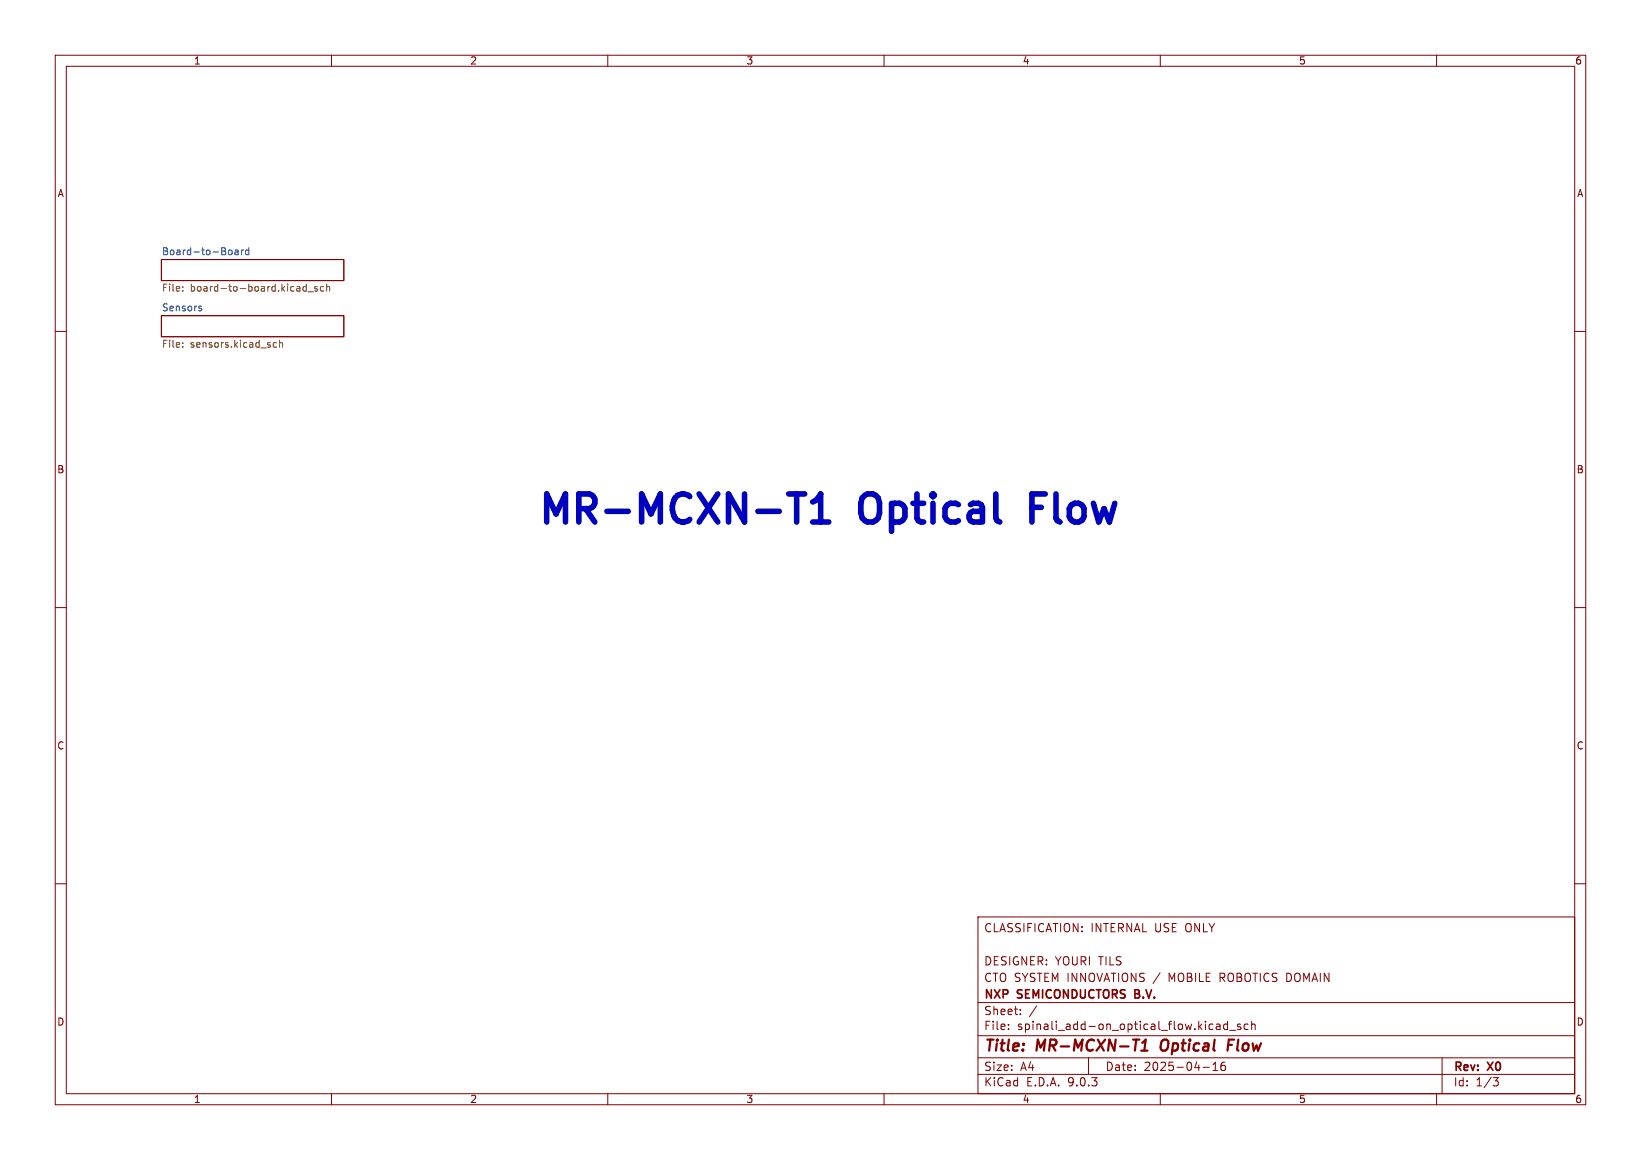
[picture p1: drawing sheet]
<svg xmlns="http://www.w3.org/2000/svg" width="297mm" height="210mm" viewBox="0 0 297 210" stroke-linecap="round" stroke-linejoin="round" font-family="sans-serif">
<g fill="none" stroke="#840000" stroke-width=".18">
<path d="M10 10h277v190h-277zM12 12h273v186h-273zM60 10v2M110 10v2M160 10v2M210 10v2M260 10v2M29.2 47h33v3.8h-33zM29.2 57.2h33v3.8h-33zM10 60h2M285 60h2M10 110h2"/>
<path d="M285 110h2M10 160h2M177 166h108v32h-108zM285 160h2M60 198v2M110 198v2M160 198v2M177 194.5h108M177 191.5h108M177 187.5h108M177 181.5h108M182.5 186.3v.1"/>
<path d="M182.5 185.5v.1M184.7 183.6v.1M184.7 182.8v.1M187.6 182.1l-1.3 2M197 191.5v3M210 198v2M217.7 193.2h1.2M219.5 193.8h.9M219.5 192.7l.5-.4v1.5M220.2 185.5h.5l.1 .9M220.2 186.3h.6M220.8 185.8l-.6 .1"/>
<path d="M221.2 192.4a1.17 1.17 0 0 0-.1 1.3h.6l.1-.5-.3-.3h-.4l-.1 .3M221.4 192.3h.3M222.2 185.5l-.5-.1-.2 .3v.4l.1 .2h.6M222.2 184.9v1.5M222.5 186.5h1.2M224.5 185.5l-.3-.1-.2 .2v.2l.5 .2v.3h-.5M225.9 185.5l-.4-.1-.3 .3v.4l.1 .2h.6M226.5 185.5l.2-.1 .4 .1 .1 .9M226.5 184.9v1.5M260 198v2M261 191.5v6.5M270.2 195.1h1l-.5 .6 .4 .1 .1 .5-.3 .3h-.4"/>
</g>
<path d="M205.1 188.2h1.1M206.5 190.2h1.2M206.7 188.8l.7-.6-.3 2M210.3 188.5a1.5 1.5 0 0 0 0 1.6M222.3 189.2h.7M223.4 188.2h-1l-.2 2" fill="none" stroke="#840000" stroke-width=".4"/>
<path d="M205.4 179.9h.5M205.9 179.2h-.5v1.5h.6" fill="none" stroke="#840000" stroke-width=".3"/>
<path d="M36.1 55.9h.3l.1 .2-.2 .2h-.2M36.1 55.4l.3 .1M41.8 45.3l.2 .2v.4l-.2 .2M42.6 45.3h.4l.1 .8M43.1 45.6h-.4l-.2 .2 .2 .3h.4M43.7 45.3v.8M44.1 45.3l-.4 .2M45 45.3h-.3l-.3 .2 .1 .6h.5M45 44.8v1.3" fill="none" stroke="#006464" stroke-width=".18"/>
<g fill="none" stroke="#725600" stroke-width=".18">
<path d="M33.1 52.6v.1M33.1 51.9v.1M55 52.6h.4M55 51.9h.4M55.4 51.4v1.3M55.7 52.8h1M57.4 51.9h-.3l-.2 .1 .1 .2 .4 .1v.3h-.5M58.6 51.9h-.4l-.2 .2 .1 .5h.5M59.1 52l.2-.1h.3l.1 .8M59.1 51.4v1.3M33.1 62.1v.1M33.1 62.7v.2"/>
<path d="M49.4 62.6l.3 .3 .4-.1M50.1 62.1l-.4-.1-.3 .3M50.6 62.1l.2-.1 .3 .1v.8M50.6 61.6v1.3"/>
</g>
<path d="M142.7 89.4h2.9M144.2 89.4v5.1M147.1 94.5h2.9M147.1 90.9l.5-.3 .5-.5 .4-.7v5.1" fill="none" stroke="#0000c2" stroke-width="1"/>
<g font-size="7.1" fill="#0000c2">
<text x="96.7" y="96.3">MR-MCXN-T1</text>
<text x="155.8" y="96.3">Optical</text>
<text x="188.6" y="96.3">Flow</text>
</g>
<g font-size="2.8" fill="#840000">
<text x="178" y="190.9">Title:</text>
<text x="187.7" y="190.9">MR-MCXN-T1</text>
<text x="210.9" y="190.9">Optical</text>
<text x="223.8" y="190.9">Flow</text>
</g>
<g font-size="2.1" fill="#840000">
<text x="178" y="169">CLASSIFICATION:</text>
<text x="197.4" y="169">INTERNAL USE ONLY</text>
<text x="178" y="178">CTO SYSTEM INNOVATIONS /</text>
<text x="178" y="175">DESIGNER: YOURI TILS</text>
<text x="211.8" y="178">MOBILE</text>
<text x="221.1" y="178">ROBOTICS DOMAIN</text>
<text x="178" y="184">Sheet:</text>
<text x="178" y="181.2">NXP</text>
<text x="184.2" y="181.2">SEMICONDUCTORS</text>
<text x="206.1" y="181.2">B.V.</text>
<text x="178" y="186.7">File:</text>
<text x="184.1" y="186.7">spinali_add-on_optical_flow.kicad_sch</text>
<text x="178" y="196.9">KiCad</text>
<text x="178" y="194.1">Size:</text>
<text x="184.7" y="194.1">A4</text>
<text x="185.7" y="196.9">E.D.A.</text>
<text x="193.3" y="196.9">9.0.3</text>
<text x="200" y="194.1">Date:</text>
<text x="207" y="194.1">2025-04-16</text>
<text x="263" y="194.3">Rev:</text>
<text x="263" y="196.9">Id:</text>
<text x="267.1" y="196.9">1/3</text>
<text x="269.4" y="194.3">X0</text>
</g>
<g font-size="1.8" fill="#840000">
<text x="35" y="11.9">1</text>
<text x="85" y="11.9">2</text>
<text x="135" y="11.9">3</text>
<text x="185" y="11.9">4</text>
<text x="235" y="11.9">5</text>
<text x="285" y="11.9">6</text>
<text x="10.3" y="35.9">A</text>
<text x="285.3" y="35.9">A</text>
<text x="10.3" y="85.9">B</text>
<text x="285.3" y="85.9">B</text>
<text x="10.3" y="135.9">C</text>
<text x="285.3" y="135.9">C</text>
<text x="10.3" y="185.9">D</text>
<text x="285.3" y="185.9">D</text>
<text x="35" y="199.9">1</text>
<text x="85" y="199.9">2</text>
<text x="135" y="199.9">3</text>
<text x="185" y="199.9">4</text>
<text x="235" y="199.9">5</text>
<text x="285" y="199.9">6</text>
</g>
<g font-size="1.8" fill="#006464">
<text x="29.2" y="46.3">Board-to-Board</text>
<text x="29.2" y="56.4">Sensors</text>
</g>
<g font-size="1.8" fill="#725600">
<text x="29.2" y="53.1">File:</text>
<text x="34.4" y="53.1">board-to-board.kicad_sch</text>
<text x="29.2" y="63.3">File:</text>
<text x="34.4" y="63.3">sensors.kicad_sch</text>
</g>
</svg>
